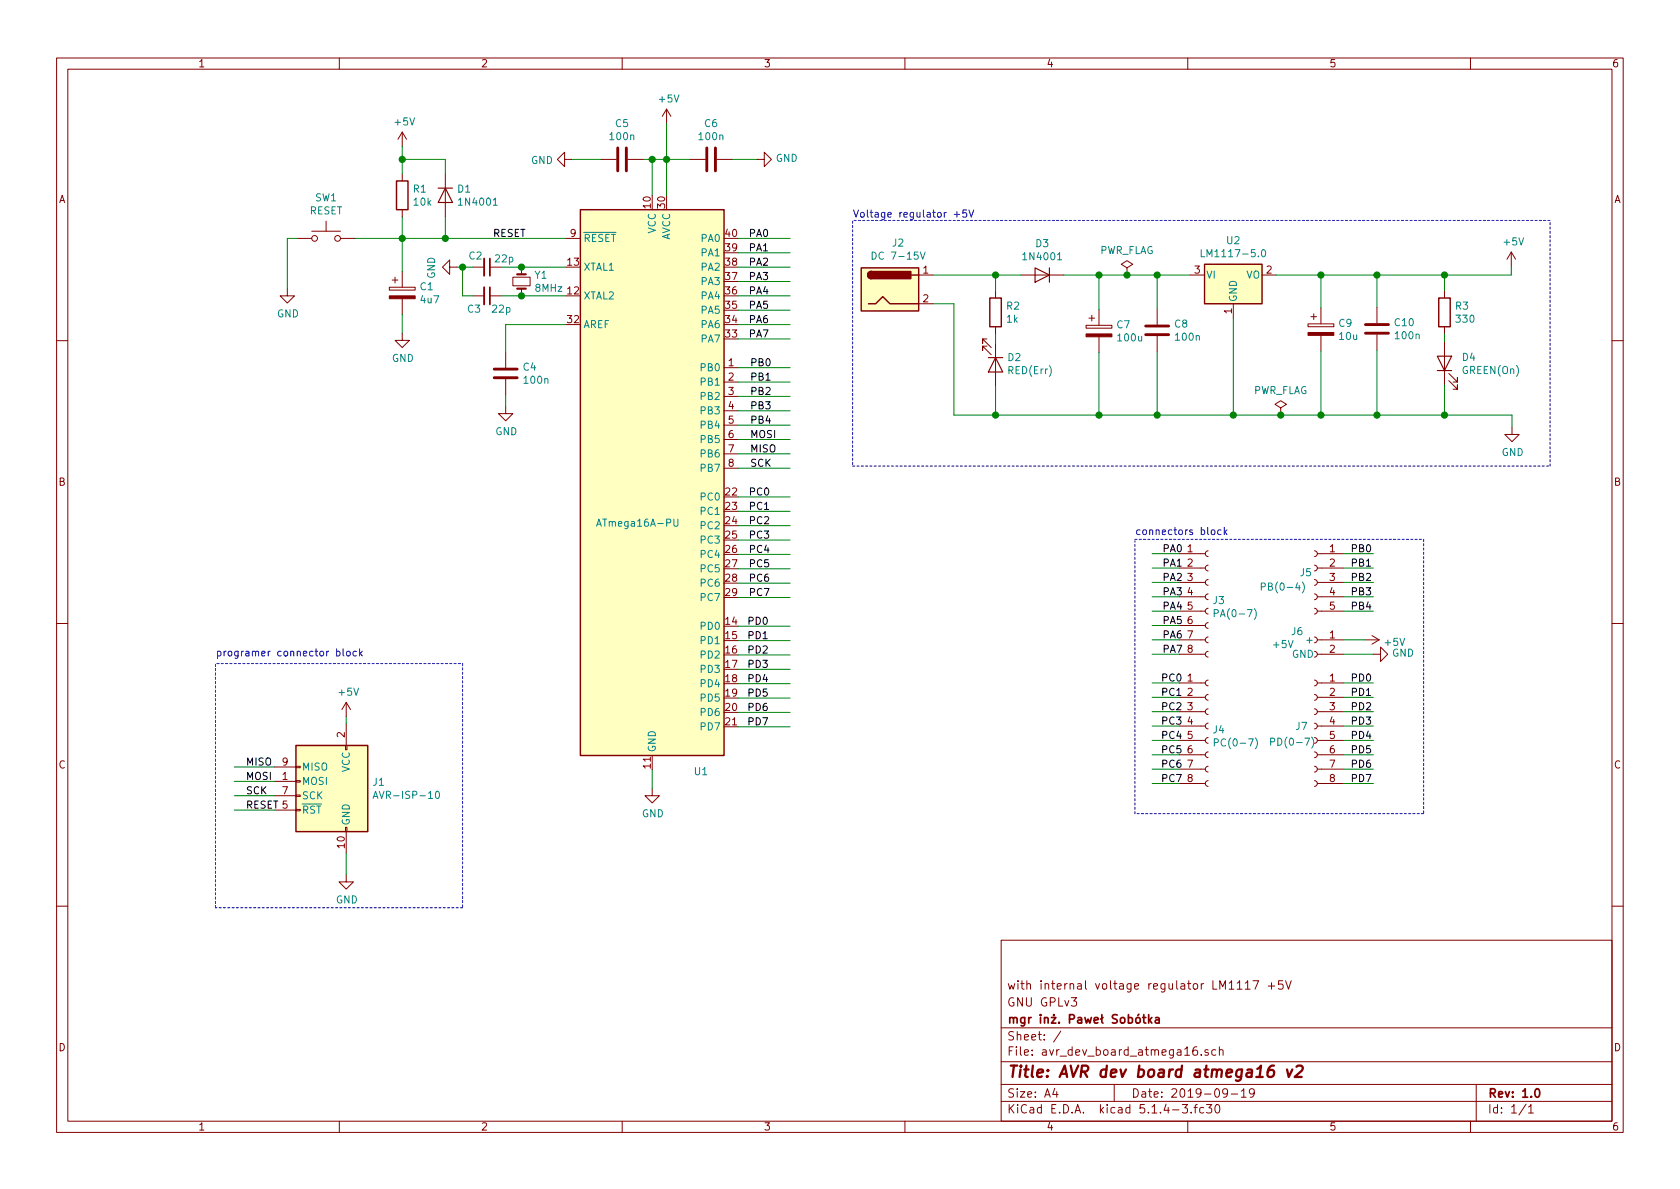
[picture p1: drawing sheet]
EESchema Schematic File Version 4
LIBS:avr_dev_board_atmega16-cache
EELAYER 30 0
EELAYER END
$Descr A4 11693 8268
encoding utf-8
Sheet 1 1
Title "AVR dev board atmega16 v2"
Date "2019-09-19"
Rev "1.0"
Comp "mgr inż. Paweł Sobótka"
Comment1 "GNU GPLv3"
Comment2 "with internal voltage regulator LM1117 +5V"
Comment3 ""
Comment4 ""
$EndDescr
$Comp
L MCU_Microchip_ATmega:ATmega16A-PU U1
U 1 1
P 4540 3350
F 0 "U1" H 4880 1340 50  0000 C CNN
F 1 "ATmega16A-PU" H 4440 3070 50  0000 C CNN
F 2 "Package_DIP:DIP-40_W15.24mm" H 4540 3350 50  0001 C CIN
F 3 "http://ww1.microchip.com/downloads/en/DeviceDoc/Atmel-8154-8-bit-AVR-ATmega16A_Datasheet.pdf" H 4540 3350 50  0001 C CNN
	1    4540 3350
	1    0    0    -1  
$EndComp
$Comp
L Device:C C4
U 1 1
P 3520 2590
F 0 "C4" H 3635 2636 50  0000 L CNN
F 1 "100n" H 3635 2545 50  0000 L CNN
F 2 "Capacitor_THT:C_Disc_D4.3mm_W1.9mm_P5.00mm" H 3558 2440 50  0001 C CNN
F 3 "~" H 3520 2590 50  0001 C CNN
	1    3520 2590
	1    0    0    -1  
$EndComp
$Comp
L Device:C C6
U 1 1
P 4950 1100
F 0 "C6" V 4698 1100 50  0000 C CNN
F 1 "100n" V 4789 1100 50  0000 C CNN
F 2 "Capacitor_THT:C_Disc_D4.3mm_W1.9mm_P5.00mm" H 4988 950 50  0001 C CNN
F 3 "~" H 4950 1100 50  0001 C CNN
	1    4950 1100
	0    1    1    0   
$EndComp
$Comp
L Device:C C5
U 1 1
P 4330 1100
F 0 "C5" V 4078 1100 50  0000 C CNN
F 1 "100n" V 4169 1100 50  0000 C CNN
F 2 "Capacitor_THT:C_Disc_D4.3mm_W1.9mm_P5.00mm" H 4368 950 50  0001 C CNN
F 3 "~" H 4330 1100 50  0001 C CNN
	1    4330 1100
	0    1    1    0   
$EndComp
$Comp
L Device:CP C1
U 1 1
P 2800 2030
F 0 "C1" H 2918 2076 50  0000 L CNN
F 1 "4u7" H 2918 1985 50  0000 L CNN
F 2 "Capacitor_THT:CP_Radial_D5.0mm_P2.50mm" H 2838 1880 50  0001 C CNN
F 3 "~" H 2800 2030 50  0001 C CNN
	1    2800 2030
	1    0    0    -1  
$EndComp
$Comp
L Device:R R1
U 1 1
P 2800 1350
F 0 "R1" H 2870 1396 50  0000 L CNN
F 1 "10k" H 2870 1305 50  0000 L CNN
F 2 "Resistor_THT:R_Axial_DIN0207_L6.3mm_D2.5mm_P7.62mm_Horizontal" V 2730 1350 50  0001 C CNN
F 3 "~" H 2800 1350 50  0001 C CNN
	1    2800 1350
	1    0    0    -1  
$EndComp
$Comp
L Diode:1N4001 D1
U 1 1
P 3100 1350
F 0 "D1" V 3054 1429 50  0000 L CNN
F 1 "1N4001" V 3145 1429 50  0000 L CNN
F 2 "Diode_THT:D_DO-41_SOD81_P10.16mm_Horizontal" H 3100 1175 50  0001 C CNN
F 3 "http://www.vishay.com/docs/88503/1n4001.pdf" H 3100 1350 50  0001 C CNN
	1    3100 1350
	0    1    1    0   
$EndComp
$Comp
L Connector:AVR-ISP-10 J1
U 1 1
P 2310 5530
F 0 "J1" H 2030 5626 50  0000 R CNN
F 1 "AVR-ISP-10" H 2030 5535 50  0000 R CNN
F 2 "connectors-mylibrary:IDC-Header_2x05_P2.54mm_Vertical" V 2060 5580 50  0001 C CNN
F 3 " ~" H 1035 4980 50  0001 C CNN
	1    2310 5530
	-1   0    0    -1  
$EndComp
$Comp
L Switch:SW_Push SW1
U 1 1
P 2270 1650
F 0 "SW1" H 2270 1935 50  0000 C CNN
F 1 "RESET" H 2270 1844 50  0000 C CNN
F 2 "avr_dev_board_atmega16:SW_PUSH_6mm_H5mm" H 2270 1850 50  0001 C CNN
F 3 "~" H 2270 1850 50  0001 C CNN
	1    2270 1650
	1    0    0    -1  
$EndComp
$Comp
L power:+5V #PWR04
U 1 1
P 2800 1010
F 0 "#PWR04" H 2800 860 50  0001 C CNN
F 1 "+5V" H 2815 1183 50  0000 C CNN
F 2 "" H 2800 1010 50  0001 C CNN
F 3 "" H 2800 1010 50  0001 C CNN
	1    2800 1010
	1    0    0    -1  
$EndComp
$Comp
L power:GND #PWR03
U 1 1
P 2410 6080
F 0 "#PWR03" H 2410 5830 50  0001 C CNN
F 1 "GND" H 2415 5907 50  0000 C CNN
F 2 "" H 2410 6080 50  0001 C CNN
F 3 "" H 2410 6080 50  0001 C CNN
	1    2410 6080
	1    0    0    -1  
$EndComp
$Comp
L power:+5V #PWR02
U 1 1
P 2410 4980
F 0 "#PWR02" H 2410 4830 50  0001 C CNN
F 1 "+5V" H 2425 5153 50  0000 C CNN
F 2 "" H 2410 4980 50  0001 C CNN
F 3 "" H 2410 4980 50  0001 C CNN
	1    2410 4980
	1    0    0    -1  
$EndComp
Wire Wire Line
	2410 4980 2410 5030
Wire Wire Line
	2410 5930 2410 6080
$Comp
L power:GND #PWR05
U 1 1
P 2800 2310
F 0 "#PWR05" H 2800 2060 50  0001 C CNN
F 1 "GND" H 2805 2137 50  0000 C CNN
F 2 "" H 2800 2310 50  0001 C CNN
F 3 "" H 2800 2310 50  0001 C CNN
	1    2800 2310
	1    0    0    -1  
$EndComp
Wire Wire Line
	2800 2180 2800 2310
Wire Wire Line
	2800 1500 2800 1650
Wire Wire Line
	2800 1650 3100 1650
Connection ~ 2800 1650
Wire Wire Line
	2800 1650 2800 1880
Wire Wire Line
	3100 1500 3100 1650
Connection ~ 3100 1650
Wire Wire Line
	3100 1650 3940 1650
Wire Wire Line
	2800 1010 2800 1100
Wire Wire Line
	2800 1100 3100 1100
Wire Wire Line
	3100 1100 3100 1200
Connection ~ 2800 1100
Wire Wire Line
	2800 1100 2800 1200
$Comp
L power:GND #PWR01
U 1 1
P 2000 2000
F 0 "#PWR01" H 2000 1750 50  0001 C CNN
F 1 "GND" H 2005 1827 50  0000 C CNN
F 2 "" H 2000 2000 50  0001 C CNN
F 3 "" H 2000 2000 50  0001 C CNN
	1    2000 2000
	1    0    0    -1  
$EndComp
Wire Wire Line
	2000 2000 2000 1650
Wire Wire Line
	2000 1650 2070 1650
Wire Wire Line
	2470 1650 2800 1650
Wire Wire Line
	3940 2250 3520 2250
Wire Wire Line
	3520 2250 3520 2440
$Comp
L power:GND #PWR07
U 1 1
P 3520 2820
F 0 "#PWR07" H 3520 2570 50  0001 C CNN
F 1 "GND" H 3525 2647 50  0000 C CNN
F 2 "" H 3520 2820 50  0001 C CNN
F 3 "" H 3520 2820 50  0001 C CNN
	1    3520 2820
	1    0    0    -1  
$EndComp
Wire Wire Line
	3520 2740 3520 2820
$Comp
L power:GND #PWR09
U 1 1
P 4540 5480
F 0 "#PWR09" H 4540 5230 50  0001 C CNN
F 1 "GND" H 4545 5307 50  0000 C CNN
F 2 "" H 4540 5480 50  0001 C CNN
F 3 "" H 4540 5480 50  0001 C CNN
	1    4540 5480
	1    0    0    -1  
$EndComp
Wire Wire Line
	4480 1100 4540 1100
Wire Wire Line
	4540 1350 4540 1100
Connection ~ 4540 1100
Wire Wire Line
	4640 1350 4640 1100
Wire Wire Line
	4540 1100 4640 1100
Connection ~ 4640 1100
Wire Wire Line
	4640 1100 4800 1100
$Comp
L power:GND #PWR08
U 1 1
P 3980 1100
F 0 "#PWR08" H 3980 850 50  0001 C CNN
F 1 "GND" V 3985 972 50  0000 R CNN
F 2 "" H 3980 1100 50  0001 C CNN
F 3 "" H 3980 1100 50  0001 C CNN
	1    3980 1100
	0    1    1    0   
$EndComp
$Comp
L power:GND #PWR011
U 1 1
P 5270 1100
F 0 "#PWR011" H 5270 850 50  0001 C CNN
F 1 "GND" V 5275 972 50  0000 R CNN
F 2 "" H 5270 1100 50  0001 C CNN
F 3 "" H 5270 1100 50  0001 C CNN
	1    5270 1100
	0    -1   -1   0   
$EndComp
$Comp
L power:+5V #PWR010
U 1 1
P 4640 850
F 0 "#PWR010" H 4640 700 50  0001 C CNN
F 1 "+5V" H 4655 1023 50  0000 C CNN
F 2 "" H 4640 850 50  0001 C CNN
F 3 "" H 4640 850 50  0001 C CNN
	1    4640 850 
	1    0    0    -1  
$EndComp
Wire Wire Line
	3980 1100 4180 1100
Wire Wire Line
	4640 850  4640 1100
Wire Wire Line
	5100 1100 5270 1100
Text Label 3430 1650 0    50   ~ 0
RESET
Wire Wire Line
	1910 5630 1630 5630
Text Label 1710 5630 0    50   ~ 0
RESET
Wire Wire Line
	4540 5480 4540 5350
Wire Wire Line
	8210 3845 8020 3845
Wire Wire Line
	8210 3945 8020 3945
Wire Wire Line
	8210 4045 8020 4045
Wire Wire Line
	8210 4145 8020 4145
Wire Wire Line
	8210 4245 8020 4245
Wire Wire Line
	8210 4345 8020 4345
Wire Wire Line
	8210 4445 8020 4445
Wire Wire Line
	8210 4545 8020 4545
Wire Wire Line
	8210 4745 8020 4745
Wire Wire Line
	8210 4845 8020 4845
Wire Wire Line
	8210 4945 8020 4945
Wire Wire Line
	8210 5045 8020 5045
Wire Wire Line
	8210 5145 8020 5145
Wire Wire Line
	8210 5245 8020 5245
Wire Wire Line
	8210 5345 8020 5345
Wire Wire Line
	8210 5445 8020 5445
Wire Wire Line
	9350 3845 9560 3845
Wire Wire Line
	9350 3945 9560 3945
Wire Wire Line
	9350 4045 9560 4045
Wire Wire Line
	9350 4145 9560 4145
Wire Wire Line
	9350 4245 9560 4245
Wire Wire Line
	9350 4445 9500 4445
$Comp
L power:+5V #PWR012
U 1 1
P 9500 4445
F 0 "#PWR012" H 9500 4295 50  0001 C CNN
F 1 "+5V" V 9515 4573 50  0000 L CNN
F 2 "" H 9500 4445 50  0001 C CNN
F 3 "" H 9500 4445 50  0001 C CNN
	1    9500 4445
	0    1    1    0   
$EndComp
$Comp
L power:GND #PWR013
U 1 1
P 9560 4545
F 0 "#PWR013" H 9560 4295 50  0001 C CNN
F 1 "GND" V 9565 4417 50  0000 R CNN
F 2 "" H 9560 4545 50  0001 C CNN
F 3 "" H 9560 4545 50  0001 C CNN
	1    9560 4545
	0    -1   -1   0   
$EndComp
Wire Wire Line
	9350 4545 9560 4545
Wire Wire Line
	9350 4745 9560 4745
Wire Wire Line
	9350 4845 9560 4845
Wire Wire Line
	9350 4945 9560 4945
Wire Wire Line
	9350 5045 9560 5045
Wire Wire Line
	9350 5145 9560 5145
Wire Wire Line
	9350 5245 9560 5245
Wire Wire Line
	9350 5345 9560 5345
Wire Wire Line
	9350 5445 9560 5445
Text Label 8090 3845 0    50   ~ 0
PA0
Text Label 8090 3945 0    50   ~ 0
PA1
Text Label 8090 4045 0    50   ~ 0
PA2
Text Label 8090 4145 0    50   ~ 0
PA3
Text Label 8090 4245 0    50   ~ 0
PA4
Text Label 8090 4345 0    50   ~ 0
PA5
Text Label 8090 4445 0    50   ~ 0
PA6
Text Label 8090 4545 0    50   ~ 0
PA7
Text Label 9400 3845 0    50   ~ 0
PB0
Text Label 9400 3945 0    50   ~ 0
PB1
Text Label 9400 4045 0    50   ~ 0
PB2
Text Label 9400 4145 0    50   ~ 0
PB3
Text Label 9400 4245 0    50   ~ 0
PB4
Text Label 8080 4745 0    50   ~ 0
PC0
Text Label 8080 4845 0    50   ~ 0
PC1
Text Label 8080 4945 0    50   ~ 0
PC2
Text Label 8080 5045 0    50   ~ 0
PC3
Text Label 8080 5145 0    50   ~ 0
PC4
Text Label 8080 5245 0    50   ~ 0
PC5
Text Label 8080 5345 0    50   ~ 0
PC6
Text Label 8080 5445 0    50   ~ 0
PC7
Text Label 9400 4745 0    50   ~ 0
PD0
Text Label 9400 4845 0    50   ~ 0
PD1
Text Label 9400 4945 0    50   ~ 0
PD2
Text Label 9400 5045 0    50   ~ 0
PD3
Text Label 9400 5145 0    50   ~ 0
PD4
Text Label 9400 5245 0    50   ~ 0
PD5
Text Label 9400 5345 0    50   ~ 0
PD6
Text Label 9400 5445 0    50   ~ 0
PD7
Wire Notes Line
	7900 3745 9910 3745
Wire Notes Line
	9910 3745 9910 5655
Wire Notes Line
	9910 5655 7900 5655
Wire Notes Line
	7900 5655 7900 3755
Text Notes 7900 3725 0    50   ~ 0
connectors block
Wire Notes Line
	1510 4610 3220 4610
Wire Notes Line
	3220 4610 3220 6310
Wire Notes Line
	3220 6310 1500 6310
Wire Notes Line
	1500 6310 1500 4610
Text Notes 1500 4570 0    50   ~ 0
programer connector block
Wire Wire Line
	1910 5530 1630 5530
Wire Wire Line
	1910 5430 1630 5430
Wire Wire Line
	1910 5330 1630 5330
Text Label 1710 5530 0    50   ~ 0
SCK
Text Label 1710 5430 0    50   ~ 0
MOSI
Text Label 1710 5330 0    50   ~ 0
MISO
Wire Wire Line
	5140 1650 5500 1650
Wire Wire Line
	5140 1750 5500 1750
Wire Wire Line
	5140 1850 5500 1850
Wire Wire Line
	5140 1950 5500 1950
Wire Wire Line
	5140 2050 5500 2050
Wire Wire Line
	5140 2150 5500 2150
Wire Wire Line
	5140 2250 5500 2250
Wire Wire Line
	5140 2350 5500 2350
Wire Wire Line
	5140 2550 5500 2550
Wire Wire Line
	5140 2650 5500 2650
Wire Wire Line
	5140 2750 5500 2750
Wire Wire Line
	5140 2850 5500 2850
Wire Wire Line
	5140 2950 5500 2950
Wire Wire Line
	5140 3050 5500 3050
Wire Wire Line
	5140 3150 5500 3150
Wire Wire Line
	5140 3250 5500 3250
Wire Wire Line
	5140 3450 5500 3450
Wire Wire Line
	5140 3550 5500 3550
Wire Wire Line
	5140 3650 5500 3650
Wire Wire Line
	5140 3750 5500 3750
Wire Wire Line
	5140 3850 5500 3850
Wire Wire Line
	5140 3950 5500 3950
Wire Wire Line
	5140 4050 5500 4050
Wire Wire Line
	5140 4150 5500 4150
Wire Wire Line
	5140 4350 5500 4350
Wire Wire Line
	5140 4450 5500 4450
Wire Wire Line
	5140 4550 5500 4550
Wire Wire Line
	5140 4650 5500 4650
Wire Wire Line
	5140 4750 5500 4750
Wire Wire Line
	5140 4850 5500 4850
Wire Wire Line
	5140 4950 5500 4950
Wire Wire Line
	5140 5050 5500 5050
Text Label 5220 3050 0    50   ~ 0
MOSI
Text Label 5220 3150 0    50   ~ 0
MISO
Text Label 5220 3250 0    50   ~ 0
SCK
Text Label 5220 2550 0    50   ~ 0
PB0
Text Label 5220 2650 0    50   ~ 0
PB1
Text Label 5220 2750 0    50   ~ 0
PB2
Text Label 5220 2850 0    50   ~ 0
PB3
Text Label 5220 2950 0    50   ~ 0
PB4
Text Label 5210 1650 0    50   ~ 0
PA0
Text Label 5210 1750 0    50   ~ 0
PA1
Text Label 5210 1850 0    50   ~ 0
PA2
Text Label 5210 1950 0    50   ~ 0
PA3
Text Label 5210 2050 0    50   ~ 0
PA4
Text Label 5210 2150 0    50   ~ 0
PA5
Text Label 5210 2250 0    50   ~ 0
PA6
Text Label 5210 2350 0    50   ~ 0
PA7
Text Label 5210 3450 0    50   ~ 0
PC0
Text Label 5210 3550 0    50   ~ 0
PC1
Text Label 5210 3650 0    50   ~ 0
PC2
Text Label 5210 3750 0    50   ~ 0
PC3
Text Label 5210 3850 0    50   ~ 0
PC4
Text Label 5210 3950 0    50   ~ 0
PC5
Text Label 5210 4050 0    50   ~ 0
PC6
Text Label 5210 4150 0    50   ~ 0
PC7
Text Label 5200 4350 0    50   ~ 0
PD0
Text Label 5200 4450 0    50   ~ 0
PD1
Text Label 5200 4550 0    50   ~ 0
PD2
Text Label 5200 4650 0    50   ~ 0
PD3
Text Label 5200 4750 0    50   ~ 0
PD4
Text Label 5200 4850 0    50   ~ 0
PD5
Text Label 5200 4950 0    50   ~ 0
PD6
Text Label 5200 5050 0    50   ~ 0
PD7
$Comp
L avr_dev_board:Conn_01x08_Female_PA J3
U 1 1
P 8410 4145
F 0 "J3" H 8438 4121 50  0000 L CNN
F 1 "PA(0-7)" H 8438 4030 50  0000 L CNN
F 2 "avr_dev_board_atmega16:PinSocket_1x08_P2.54mm_Vertical_PA" H 8410 4145 50  0001 C CNN
F 3 "~" H 8410 4145 50  0001 C CNN
	1    8410 4145
	1    0    0    -1  
$EndComp
$Comp
L avr_dev_board:power_supply_1x02_female J6
U 1 1
P 9150 4445
F 0 "J6" H 9270 4505 50  0000 C CNN
F 1 "+5V" H 9370 4415 50  0000 C CNN
F 2 "avr_dev_board_atmega16:PinSocket_1x02_P2.54mm_Vertical_PWR" H 9150 4445 50  0001 C CNN
F 3 "~" H 9150 4445 50  0001 C CNN
	1    9150 4445
	-1   0    0    -1  
$EndComp
$Comp
L avr_dev_board:Conn_01x05_Female_PB J5
U 1 1
P 9150 4045
F 0 "J5" H 9210 4115 50  0000 C CNN
F 1 "PB(0-4)" H 9370 4015 50  0000 C CNN
F 2 "avr_dev_board_atmega16:PinSocket_1x05_P2.54mm_Vertical_PB" H 9150 4045 50  0001 C CNN
F 3 "~" H 9150 4045 50  0001 C CNN
	1    9150 4045
	-1   0    0    -1  
$EndComp
$Comp
L avr_dev_board:Conn_01x08_Female_PC J4
U 1 1
P 8410 5045
F 0 "J4" H 8438 5021 50  0000 L CNN
F 1 "PC(0-7)" H 8438 4930 50  0000 L CNN
F 2 "avr_dev_board_atmega16:PinSocket_1x08_P2.54mm_Vertical_PC" H 8410 5045 50  0001 C CNN
F 3 "~" H 8410 5045 50  0001 C CNN
	1    8410 5045
	1    0    0    -1  
$EndComp
$Comp
L avr_dev_board:Conn_01x08_Female_PD J7
U 1 1
P 9150 5045
F 0 "J7" H 9240 5045 50  0000 C CNN
F 1 "PD(0-7)" H 9470 4935 50  0000 R CNN
F 2 "avr_dev_board_atmega16:PinSocket_1x08_P2.54mm_Vertical_PD" H 9150 5045 50  0001 C CNN
F 3 "~" H 9150 5045 50  0001 C CNN
	1    9150 5045
	-1   0    0    -1  
$EndComp
$Comp
L Device:Crystal_Small Y1
U 1 1
P 3630 1950
F 0 "Y1" V 3584 2038 50  0000 L CNN
F 1 "8MHz" V 3675 2038 50  0000 L CNN
F 2 "Crystal:Resonator-2Pin_W6.0mm_H3.0mm" H 3630 1950 50  0001 C CNN
F 3 "~" H 3630 1950 50  0001 C CNN
	1    3630 1950
	0    1    1    0   
$EndComp
$Comp
L Device:C_Small C2
U 1 1
P 3390 1850
F 0 "C2" V 3310 1770 50  0000 C CNN
F 1 "22p" V 3330 1970 50  0000 C CNN
F 2 "Capacitor_THT:C_Disc_D4.7mm_W2.5mm_P5.00mm" H 3390 1850 50  0001 C CNN
F 3 "~" H 3390 1850 50  0001 C CNN
	1    3390 1850
	0    1    1    0   
$EndComp
$Comp
L Device:C_Small C3
U 1 1
P 3390 2050
F 0 "C3" V 3480 1960 50  0000 C CNN
F 1 "22p" V 3480 2150 50  0000 C CNN
F 2 "Capacitor_THT:C_Disc_D4.7mm_W2.5mm_P5.00mm" H 3390 2050 50  0001 C CNN
F 3 "~" H 3390 2050 50  0001 C CNN
	1    3390 2050
	0    1    1    0   
$EndComp
$Comp
L power:GND #PWR06
U 1 1
P 3180 1850
F 0 "#PWR06" H 3180 1600 50  0001 C CNN
F 1 "GND" H 3185 1677 50  0000 C CNN
F 2 "" H 3180 1850 50  0001 C CNN
F 3 "" H 3180 1850 50  0001 C CNN
	1    3180 1850
	0    1    1    0   
$EndComp
Wire Wire Line
	3490 1850 3630 1850
Connection ~ 3630 1850
Wire Wire Line
	3630 1850 3940 1850
Wire Wire Line
	3490 2050 3630 2050
Connection ~ 3630 2050
Wire Wire Line
	3630 2050 3940 2050
Wire Wire Line
	3290 2050 3220 2050
Wire Wire Line
	3220 2050 3220 1850
Wire Wire Line
	3220 1850 3290 1850
Wire Wire Line
	3220 1850 3180 1850
Connection ~ 3220 1850
$Comp
L Regulator_Linear:LM1117-5.0 U2
U 1 1
P 8585 1905
F 0 "U2" H 8585 2147 50  0000 C CNN
F 1 "LM1117-5.0" H 8585 2056 50  0000 C CNN
F 2 "Package_TO_SOT_THT:TO-220-3_Horizontal_TabDown" H 8585 1905 50  0001 C CNN
F 3 "http://www.ti.com/lit/ds/symlink/lm1117.pdf" H 8585 1905 50  0001 C CNN
	1    8585 1905
	1    0    0    -1  
$EndComp
$Comp
L Device:LED D2
U 1 1
P 6930 2530
F 0 "D2" V 6877 2609 50  0000 L CNN
F 1 "RED(Err)" V 6968 2609 50  0000 L CNN
F 2 "LED_THT:LED_D3.0mm" H 6930 2530 50  0001 C CNN
F 3 "~" H 6930 2530 50  0001 C CNN
	1    6930 2530
	0    1    1    0   
$EndComp
$Comp
L Device:CP C7
U 1 1
P 7650 2295
F 0 "C7" H 7768 2341 50  0000 L CNN
F 1 "100u" H 7768 2250 50  0000 L CNN
F 2 "Capacitor_THT:CP_Radial_D8.0mm_P5.00mm" H 7688 2145 50  0001 C CNN
F 3 "~" H 7650 2295 50  0001 C CNN
	1    7650 2295
	1    0    0    -1  
$EndComp
$Comp
L Device:C C8
U 1 1
P 8055 2290
F 0 "C8" H 8170 2336 50  0000 L CNN
F 1 "100n" H 8170 2245 50  0000 L CNN
F 2 "Capacitor_THT:C_Disc_D4.7mm_W2.5mm_P5.00mm" H 8093 2140 50  0001 C CNN
F 3 "~" H 8055 2290 50  0001 C CNN
	1    8055 2290
	1    0    0    -1  
$EndComp
$Comp
L Device:R R2
U 1 1
P 6930 2165
F 0 "R2" H 7000 2211 50  0000 L CNN
F 1 "1k" H 7000 2120 50  0000 L CNN
F 2 "Resistor_THT:R_Axial_DIN0207_L6.3mm_D2.5mm_P7.62mm_Horizontal" V 6860 2165 50  0001 C CNN
F 3 "~" H 6930 2165 50  0001 C CNN
	1    6930 2165
	1    0    0    -1  
$EndComp
$Comp
L Connector:Barrel_Jack J2
U 1 1
P 6195 2005
F 0 "J2" H 6252 2330 50  0000 C CNN
F 1 "DC 7-15V" H 6252 2239 50  0000 C CNN
F 2 "Connector_BarrelJack:BarrelJack_CUI_PJ-063AH_Horizontal" H 6245 1965 50  0001 C CNN
F 3 "~" H 6245 1965 50  0001 C CNN
	1    6195 2005
	1    0    0    -1  
$EndComp
$Comp
L Device:CP C9
U 1 1
P 9195 2285
F 0 "C9" H 9313 2331 50  0000 L CNN
F 1 "10u" H 9313 2240 50  0000 L CNN
F 2 "Capacitor_THT:C_Radial_D6.3mm_H11.0mm_P2.50mm" H 9233 2135 50  0001 C CNN
F 3 "~" H 9195 2285 50  0001 C CNN
	1    9195 2285
	1    0    0    -1  
$EndComp
$Comp
L Device:C C10
U 1 1
P 9585 2280
F 0 "C10" H 9700 2326 50  0000 L CNN
F 1 "100n" H 9700 2235 50  0000 L CNN
F 2 "Capacitor_THT:C_Disc_D4.7mm_W2.5mm_P5.00mm" H 9623 2130 50  0001 C CNN
F 3 "~" H 9585 2280 50  0001 C CNN
	1    9585 2280
	1    0    0    -1  
$EndComp
$Comp
L Diode:1N4001 D3
U 1 1
P 7255 1905
F 0 "D3" H 7255 1689 50  0000 C CNN
F 1 "1N4001" H 7255 1780 50  0000 C CNN
F 2 "Diode_THT:D_DO-41_SOD81_P10.16mm_Horizontal" H 7255 1730 50  0001 C CNN
F 3 "http://www.vishay.com/docs/88503/1n4001.pdf" H 7255 1905 50  0001 C CNN
	1    7255 1905
	-1   0    0    1   
$EndComp
$Comp
L Device:LED D4
U 1 1
P 10055 2520
F 0 "D4" V 10094 2402 50  0000 R CNN
F 1 "GREEN(On)" V 10003 2402 50  0000 R CNN
F 2 "LED_THT:LED_D3.0mm" H 10055 2520 50  0001 C CNN
F 3 "~" H 10055 2520 50  0001 C CNN
	1    10055 2520
	0    -1   -1   0   
$EndComp
$Comp
L Device:R R3
U 1 1
P 10055 2165
F 0 "R3" H 10125 2211 50  0000 L CNN
F 1 "330" H 10125 2120 50  0000 L CNN
F 2 "Resistor_THT:R_Axial_DIN0207_L6.3mm_D2.5mm_P7.62mm_Horizontal" V 9985 2165 50  0001 C CNN
F 3 "~" H 10055 2165 50  0001 C CNN
	1    10055 2165
	1    0    0    -1  
$EndComp
$Comp
L power:+5V #PWR014
U 1 1
P 10520 1845
F 0 "#PWR014" H 10520 1695 50  0001 C CNN
F 1 "+5V" H 10535 2018 50  0000 C CNN
F 2 "" H 10520 1845 50  0001 C CNN
F 3 "" H 10520 1845 50  0001 C CNN
	1    10520 1845
	1    0    0    -1  
$EndComp
Wire Wire Line
	6495 1905 6930 1905
Wire Wire Line
	7405 1905 7650 1905
Wire Wire Line
	7650 2145 7650 1905
Connection ~ 7650 1905
Wire Wire Line
	7650 1905 7845 1905
Wire Wire Line
	8055 2140 8055 1905
Connection ~ 8055 1905
Wire Wire Line
	8055 1905 8285 1905
Wire Wire Line
	6930 1905 6930 2015
Connection ~ 6930 1905
Wire Wire Line
	6930 1905 7105 1905
Wire Wire Line
	6930 2315 6930 2380
Wire Wire Line
	8885 1905 9195 1905
Wire Wire Line
	10520 1905 10520 1845
Wire Wire Line
	9195 1905 9195 2135
Connection ~ 9195 1905
Wire Wire Line
	9585 2130 9585 1905
Wire Wire Line
	9195 1905 9585 1905
Connection ~ 9585 1905
Wire Wire Line
	9585 1905 10055 1905
Wire Wire Line
	10055 2015 10055 1905
Connection ~ 10055 1905
Wire Wire Line
	10055 1905 10520 1905
Wire Wire Line
	10055 2370 10055 2315
Wire Wire Line
	6495 2105 6640 2105
Wire Wire Line
	6640 2105 6640 2880
Wire Wire Line
	10055 2880 10055 2670
$Comp
L power:GND #PWR015
U 1 1
P 10525 2965
F 0 "#PWR015" H 10525 2715 50  0001 C CNN
F 1 "GND" H 10530 2792 50  0000 C CNN
F 2 "" H 10525 2965 50  0001 C CNN
F 3 "" H 10525 2965 50  0001 C CNN
	1    10525 2965
	1    0    0    -1  
$EndComp
Wire Wire Line
	10525 2965 10525 2880
Connection ~ 10055 2880
Wire Wire Line
	10055 2880 10525 2880
Wire Wire Line
	9585 2430 9585 2880
Connection ~ 9585 2880
Wire Wire Line
	9585 2880 10055 2880
Wire Wire Line
	9195 2435 9195 2880
Connection ~ 9195 2880
Wire Wire Line
	9195 2880 9585 2880
Wire Wire Line
	8055 2440 8055 2880
Wire Wire Line
	6640 2880 6930 2880
Connection ~ 8055 2880
Wire Wire Line
	7650 2445 7650 2880
Connection ~ 7650 2880
Wire Wire Line
	7650 2880 8055 2880
Wire Wire Line
	6930 2680 6930 2880
Connection ~ 6930 2880
Wire Wire Line
	6930 2880 7650 2880
Wire Wire Line
	8585 2205 8585 2880
Wire Wire Line
	8055 2880 8585 2880
Connection ~ 8585 2880
Wire Wire Line
	8585 2880 8915 2880
$Comp
L power:PWR_FLAG #FLG02
U 1 1
P 8915 2880
F 0 "#FLG02" H 8915 2955 50  0001 C CNN
F 1 "PWR_FLAG" H 8915 3053 50  0000 C CNN
F 2 "" H 8915 2880 50  0001 C CNN
F 3 "~" H 8915 2880 50  0001 C CNN
	1    8915 2880
	1    0    0    -1  
$EndComp
Connection ~ 8915 2880
Wire Wire Line
	8915 2880 9195 2880
$Comp
L power:PWR_FLAG #FLG01
U 1 1
P 7845 1905
F 0 "#FLG01" H 7845 1980 50  0001 C CNN
F 1 "PWR_FLAG" H 7845 2078 50  0000 C CNN
F 2 "" H 7845 1905 50  0001 C CNN
F 3 "~" H 7845 1905 50  0001 C CNN
	1    7845 1905
	1    0    0    -1  
$EndComp
Connection ~ 7845 1905
Wire Wire Line
	7845 1905 8055 1905
Wire Notes Line
	5935 1530 5935 3235
Wire Notes Line
	5935 3235 10790 3235
Wire Notes Line
	10790 3235 10790 1525
Wire Notes Line
	10790 1525 5940 1525
Text Notes 5935 1515 0    50   ~ 0
Voltage regulator +5V
$EndSCHEMATC
